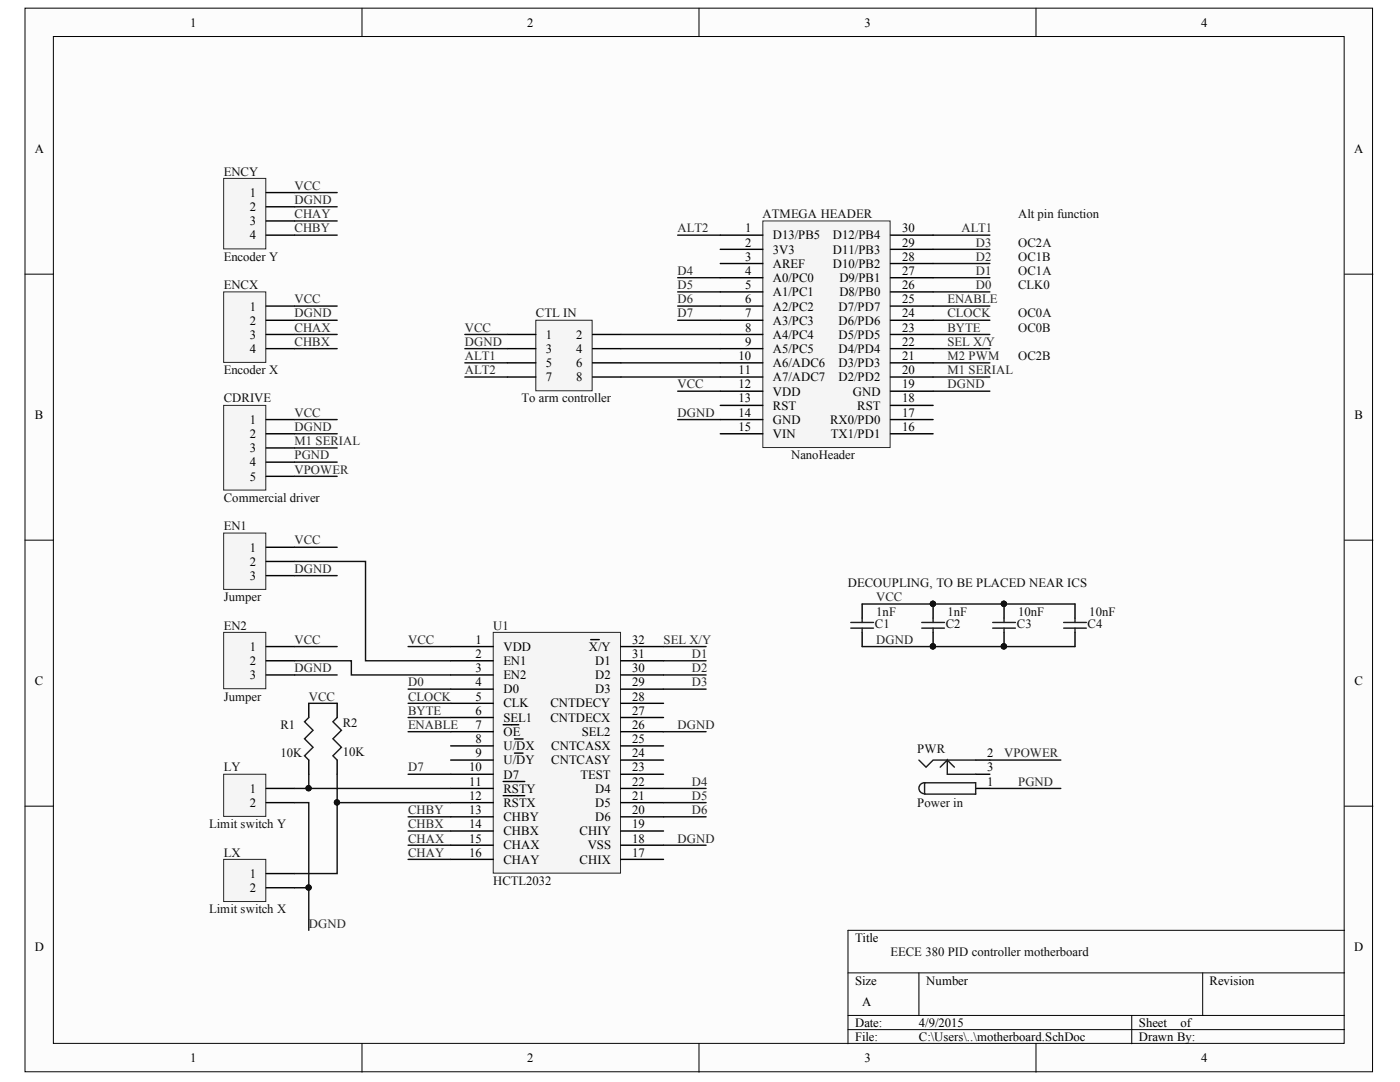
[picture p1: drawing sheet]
# Altium schematic sheet motherboard.SchDoc
size A

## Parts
ATMEGA_HEADER  NanoHeader  [DIP30WIDE]
C1  value 1nF  [RAD-0.3]
C2  value 1nF  [RAD-0.3]
C3  value 10nF  [RAD-0.3]
C4  value 10nF  [RAD-0.3]
CDRIVE  Commercial driver  [HDR1X5_LGE1.0]
CTL_IN  To arm controller  [HDR2X4_LGE1.0]
EN1  Jumper  [HDR1X3_LGE1.0]
EN2  Jumper  [HDR1X3_LGE1.0]
ENCX  Encoder X  [HDR1X4_LGE1.0]
ENCY  Encoder Y  [HDR1X4_LGE1.0]
LX  Limit switch X  [HDR1X2_LGE1.0]
LY  Limit switch Y  [HDR1X2_LGE1.0]
PWR  Power in  [KLD_XLGE1.2]
R1  value 10K  [Res10mm_LGE1.0]
R2  value 10K  [Res10mm_LGE1.0]
U1  HCTL2032  [SOIC50P295X100-32L16N]

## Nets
ALT1: ATMEGA_HEADER.30(D12/PB4) CTL_IN.5
ALT2: ATMEGA_HEADER.1(D13/PB5) CTL_IN.7
BYTE: ATMEGA_HEADER.23(D5/PD5) U1.6(SEL1)
CHAX: ENCX.3 U1.15(CHAX)
CHAY: ENCY.3 U1.16(CHAY)
CHBX: ENCX.4 U1.14(CHBX)
CHBY: ENCY.4 U1.13(CHBY)
CLOCK: ATMEGA_HEADER.24(D6/PD6) U1.5(CLK)
D0: ATMEGA_HEADER.26(D8/PB0) U1.4(D0)
D1: ATMEGA_HEADER.27(D9/PB1) U1.31(D1)
D2: ATMEGA_HEADER.28(D10/PB2) U1.30(D2)
D3: ATMEGA_HEADER.29(D11/PB3) U1.29(D3)
D4: ATMEGA_HEADER.4(A0/PC0) U1.22(D4)
D5: ATMEGA_HEADER.5(A1/PC1) U1.21(D5)
D6: ATMEGA_HEADER.6(A2/PC2) U1.20(D6)
D7: ATMEGA_HEADER.7(A3/PC3) U1.10(D7)
DGND: ATMEGA_HEADER.14(GND) ATMEGA_HEADER.19(GND) C1.1 C2.1 C3.1 C4.1 CDRIVE.2 CTL_IN.3 EN1.3 EN2.3 ENCX.2 ENCY.2 LX.2 LY.2 U1.18(VSS) U1.26(SEL2)
ENABLE: ATMEGA_HEADER.25(D7/PD7) U1.7(~{OE})
M1 SERIAL: ATMEGA_HEADER.20(D2/PD2) CDRIVE.3
M2 PWM: ATMEGA_HEADER.21(D3/PD3)
PGND: CDRIVE.4 PWR.1
SEL X/Y: ATMEGA_HEADER.22(D4/PD4) U1.32(~{X}/Y)
VCC: ATMEGA_HEADER.12(VDD) C1.2 C2.2 C3.2 C4.2 CDRIVE.1 CTL_IN.1 EN1.1 EN2.1 ENCX.1 ENCY.1 R1.2 R2.2 U1.1(VDD)
VPOWER: CDRIVE.5 PWR.2
NetATMEGA_HEADER_8: ATMEGA_HEADER.8(A4/PC4) CTL_IN.2
NetATMEGA_HEADER_9: ATMEGA_HEADER.9(A5/PC5) CTL_IN.4
NetATMEGA_HEADER_10: ATMEGA_HEADER.10(A6/ADC6) CTL_IN.6
NetATMEGA_HEADER_11: ATMEGA_HEADER.11(A7/ADC7) CTL_IN.8
NetEN1_2: EN1.2 U1.2(EN1)
NetEN2_2: EN2.2 U1.3(EN2)
NetLX_1: LX.1 R2.1 U1.12(~{RST}X)
NetLY_1: LY.1 R1.1 U1.11(~{RST}Y)

Not connected (* = marked no-connect by the designer): ATMEGA_HEADER 2(3V3) 3(AREF) 13(RST) 15(VIN) 16(TX1/PD1) 17(RX0/PD0) 18(RST); PWR 3; U1 8(U/~{D}X) 9(U/~{D}Y) 17(CHIX) 19(CHIY) 23(TEST) 24(CNTCASY) 25(CNTCASX) 27(CNTDECX) 28(CNTDECY)

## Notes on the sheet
- OC2A
- Alt pin function
- OC0A
- CLK0
- OC1A
- OC1B
- OC0B
- OC2B
- DECOUPLING, TO BE PLACED NEAR ICS
- EECE 380 PID controller motherboard
